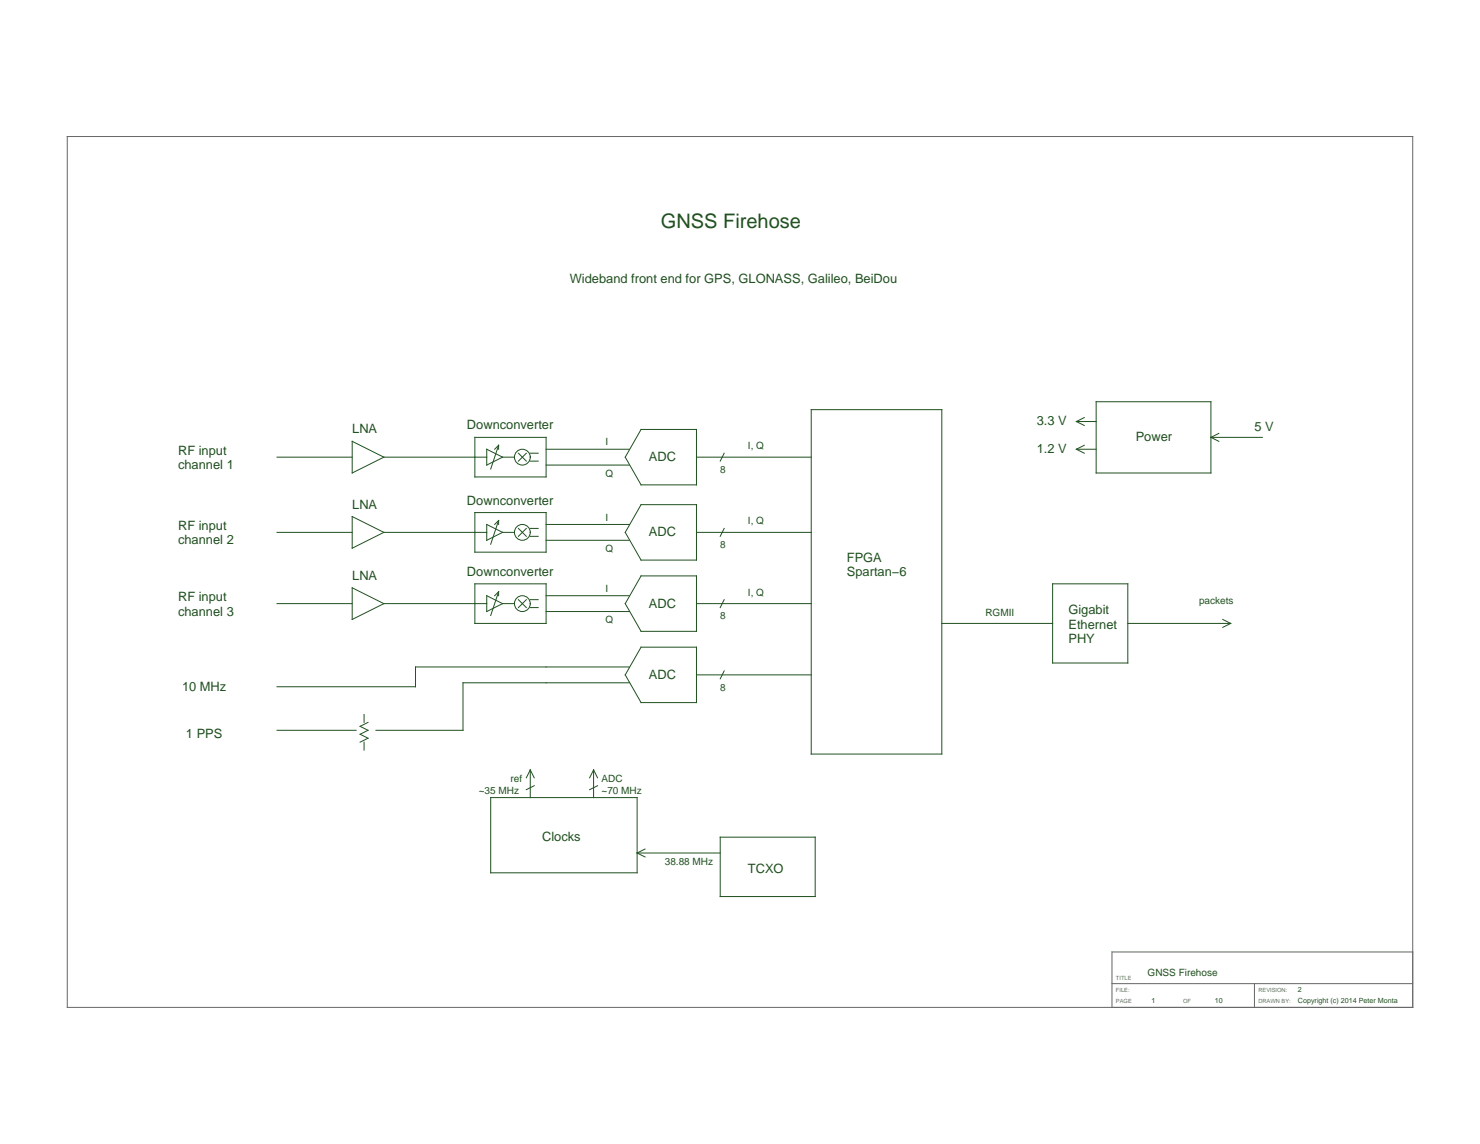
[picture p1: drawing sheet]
<svg xmlns="http://www.w3.org/2000/svg" width="279mm" height="216mm" viewBox="0 0 279 216" stroke-linecap="round" stroke-linejoin="round" font-family="sans-serif">
<path d="M12.7 25.8h254v164.3h-254zM266.7 179.7h-56.8v10.4M209.9 185.6h56.8M236.8 185.6v4.5" fill="none" stroke="#666" stroke-width=".19"/>
<g fill="none" stroke="#205020" stroke-width=".19">
<path d="M153.1 77.3h24.7v65h-24.7zM203.2 79.6h3.7M203.2 79.6l1.5 .7M204.7 78.8l-1.5 .8M206.9 75.8h21.7v13.5h-21.7zM52.3 86.3h14.2M66.5 83.3l6 3-6 3zM66.5 97.5l6 3-6 3zM72.5 86.3h19.4M89.6 82.5h13.5v7.5h-13.5zM89.6 96.7h13.5v7.5h-13.5zM91.9 84.8l3 1.5-3 1.5z"/>
<path d="M91.9 99l3 1.5-3 1.5zM94.1 84l-1.5 4.5M94.1 84l-.7 .8M94.1 84v.8M94.1 98.2v.8M94.1 98.2l-1.5 4.5M94.1 98.2l-.7 .8M94.9 86.3h2.2M97.9 85.5l1.5 1.5M97.9 99.7l1.5 1.5M99.4 85.5l-1.5 1.5M99.4 99.7l-1.5 1.5"/>
<path d="M100.1 85.5h1.5M100.1 87h1.5M100.1 99.7h1.5M103.1 84.8h15.7M103.1 87.8h15.7M103.1 99h15.7M121 81h10.5v10.5h-10.5l-3-5.2zM121 95.2h10.5v10.5h-10.5l-3-5.2zM131.5 86.3h21.6M136.7 85.5l-.7 1.5M136.7 99.7l-.7 1.5M203.2 84.8h3.7"/>
<path d="M203.2 84.8l1.5 .7M204.7 84l-1.5 .8M228.6 82.5h9.7M228.6 82.5l1.5 .8M230.1 81.8l-1.5 .7M52.3 100.5h14.2M52.3 113.9h14.2M66.5 110.9l6 3-6 3zM72.5 100.5h19.4M72.5 113.9h19.4M89.6 110.2h13.5v7.5h-13.5zM91.9 112.4l3 1.5-3 1.5z"/>
<path d="M94.1 111.7v.7M94.1 111.7l-1.5 4.5M94.1 111.7l-.7 .7M94.9 100.5h2.2M94.9 113.9h2.2M97.9 113.2l1.5 1.5M99.4 113.2l-1.5 1.5M100.1 101.2h1.5M100.1 113.2h1.5M100.1 114.7h1.5M103.1 102h15.7M103.1 112.4h15.7"/>
<path d="M103.1 115.4h15.7M121 108.7h10.5v10.4h-10.5l-3-5.2zM131.5 100.5h21.6M131.5 113.9h21.6M136.7 113.2l-.7 1.5M177.8 117.7h20.9M198.7 110.2h14.2v14.9h-14.2zM212.9 117.7h19.4M230.8 116.9l1.5 .8M232.3 117.7l-1.5 .7M52.3 137.8h14.9M68.7 134.8v1.5"/>
<path d="M69.5 136.3l-1.5 .8 1.5 .7-1.5 .8 1.5 .7-1.5 .8M118.8 125.9h-40.4v3.7h-26.1M118.8 128.9h-31.4v8.9h-16.4M121 122.1h10.5v10.5h-10.5l-3-5.2zM131.5 127.4h21.6M136.7 126.6l-.7 1.5M68.7 140.1v1.5M92.6 150.5h27.7v14.2h-27.7zM100.1 145.3v5.2M100.1 145.3l-.7 1.5M100.1 145.3l.8 1.5M100.9 148.3l-1.5 .7"/>
<path d="M112.1 145.3v5.2M112.1 145.3l-.8 1.5M112.1 145.3l.7 1.5M112.8 148.3l-1.5 .7M136 158h17.9v11.2h-17.9zM120.3 161h15.7M120.3 161l1.5 .7M121.8 160.2l-1.5 .8"/>
<circle cx="98.6" cy="86.3" r="1.49"/>
<circle cx="98.6" cy="113.9" r="1.49"/>
<circle cx="98.6" cy="100.5" r="1.49"/>
</g>
<text font-size="3.8" fill="#205020" x="124.8" y="42.9">GNSS Firehose</text>
<g font-size="2.4" fill="#205020">
<text x="107.6" y="53.4">Wideband front end for GPS, GLONASS, Galileo, BeiDou</text>
<text x="66.5" y="81.8">LNA</text>
<text x="88.2" y="81">Downconverter</text>
<text x="195.7" y="80.3">3.3 V</text>
<text x="214.4" y="83.3">Power</text>
<text x="236.8" y="81.3">5 V</text>
<text x="33.6" y="85.8">RF input</text>
<text x="33.6" y="88.5">channel 1</text>
<text x="122.5" y="87">ADC</text>
<text x="195.7" y="85.5">1.2 V</text>
<text x="66.5" y="96">LNA</text>
<text x="88.2" y="95.2">Downconverter</text>
<text x="33.6" y="100">RF input</text>
<text x="122.5" y="101.2">ADC</text>
<text x="33.6" y="102.7">channel 2</text>
<text x="159.9" y="106">FPGA</text>
<text x="33.6" y="113.4">RF input</text>
<text x="66.5" y="109.4">LNA</text>
<text x="88.2" y="108.7">Downconverter</text>
<text x="159.9" y="108.7">Spartan−6</text>
<text x="33.6" y="116.2">channel 3</text>
<text x="122.5" y="114.7">ADC</text>
<text x="201.7" y="116">Gigabit</text>
<text x="201.7" y="118.7">Ethernet</text>
<text x="201.7" y="121.4">PHY</text>
<text x="34.4" y="130.4">10 MHz</text>
<text x="122.5" y="128.1">ADC</text>
<text x="35.1" y="139.3">1 PPS</text>
<text x="102.3" y="158.7">Clocks</text>
<text x="141.2" y="164.7">TCXO</text>
</g>
<g font-size="1.9" fill="#205020">
<text x="114.3" y="84">I</text>
<text x="136" y="89.3">8</text>
<text x="141.2" y="84.8">I, Q</text>
<text x="114.3" y="90">Q</text>
<text x="114.3" y="98.2">I</text>
<text x="141.2" y="99">I, Q</text>
<text x="114.3" y="104.2">Q</text>
<text x="136" y="103.5">8</text>
<text x="114.3" y="111.7">I</text>
<text x="141.2" y="112.4">I, Q</text>
<text x="226.4" y="113.9">packets</text>
<text x="114.3" y="117.7">Q</text>
<text x="136" y="116.9">8</text>
<text x="186" y="116.2">RGMII</text>
<text x="136" y="130.4">8</text>
<text x="90.4" y="149.8">~35 MHz</text>
<text x="96.4" y="147.5">ref</text>
<text x="113.6" y="147.5">ADC</text>
<text x="113.6" y="149.8">~70 MHz</text>
<text x="125.5" y="163.2">38.88 MHz</text>
<text x="216.6" y="184.1">GNSS Firehose</text>
</g>
<g font-size="1.3" fill="#205020">
<text x="217.4" y="189.4">1</text>
<text x="229.3" y="189.4">10</text>
<text x="245" y="187.1">2</text>
<text x="245" y="189.4">Copyright (c) 2014 Peter Monta</text>
</g>
<g font-size="1.1" fill="#666">
<text x="210.7" y="184.9">TITLE</text>
<text x="210.7" y="187.1">FILE:</text>
<text x="210.7" y="189.4">PAGE</text>
<text x="223.4" y="189.4">OF</text>
<text x="237.6" y="187.1">REVISION:</text>
<text x="237.6" y="189.4">DRAWN BY:</text>
</g>
</svg>
